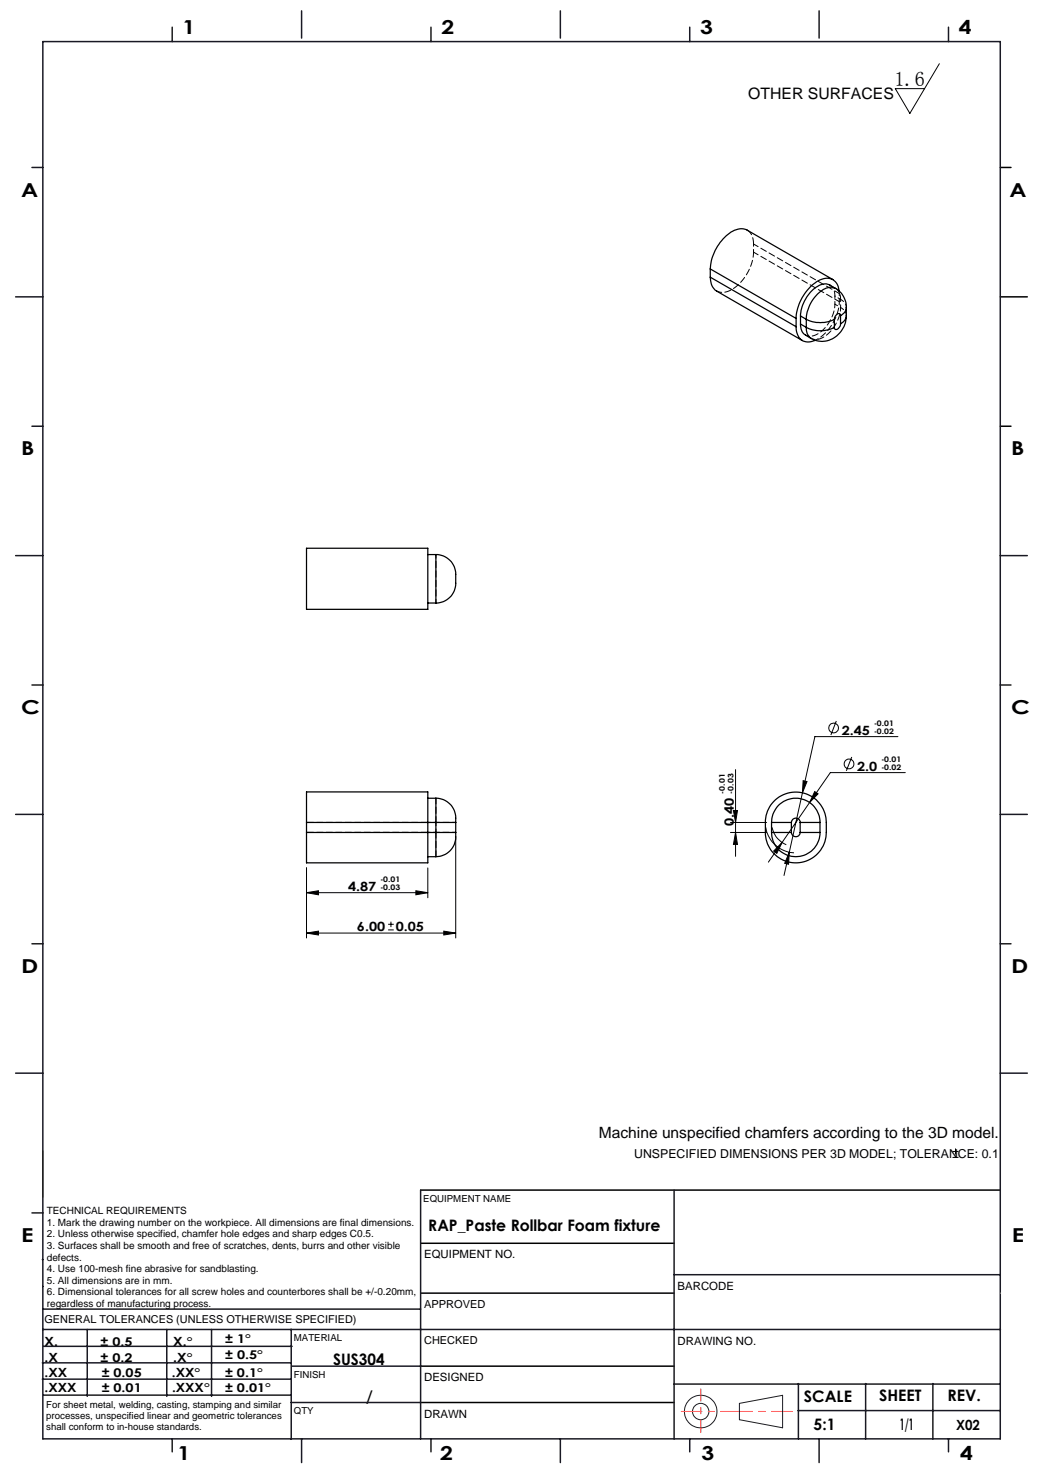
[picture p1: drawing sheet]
<svg xmlns="http://www.w3.org/2000/svg" width="210mm" height="297mm" viewBox="0 0 210 297" stroke-linecap="round" stroke-linejoin="round" font-family="sans-serif">
<g fill="none" stroke="#000" stroke-width=".2">
<path d="M188.8 12.8l-6 10-2.9-5h5.9M147.8 154.7v17.4M161.4 156.9l.8 .2-.9 2.2zM163.7 159.1l.7 .4-1.7 1.8zM168.1 144.9l-1.1 2.8M171.2 152.1l-1.1 2.8M180.4 148h-16.6l-5.2 23.3M181.9 155.3h-15l-4.2 6M61.6 179.4l2.4-.4v.8zM61.6 174.4v14.1M61.6 179.4h24.4M83.6 179l2.4 .4-2.4 .4z"/>
<path d="M86 174.4v6M91.6 168.3v20.2M146.8 167.3h7.3M146.8 165.3h7.3M147.4 162.9h.8l-.4 2.4zM147.8 167.3l.4 2.4h-.8zM153.9 166.3a6 6 0 0 0 5.7 5.1M155.2 166.3a4.7 4.7 0 0 0 2.8 3.5M157.2 169.3l-1.1 2.2-.6-.5zM157.2 169.3l-2.8 3.9M158.6 171.3l-.1 2.4-.8-.2zM158.6 171.3l-1 4.6"/>
<path d="M162.7 161.3l-5.5 8M61.6 187.5l2.4-.4v.8zM61.6 187.5h30M78 186.9h1.1M78 185.7h1.1M78.6 185.2v1.1M89.2 187.1l2.4 .4-2.4 .4zM191.4 232.6h1.2M191.4 231.4h1.2M192 230.8v1.2"/>
<circle cx="167.5" cy="146.3" r=".98"/>
<circle cx="170.6" cy="153.5" r=".98"/>
</g>
<g fill="none" stroke="#191924" stroke-width=".2">
<path d="M8.6 231.2v9.4M148.6 282l8.7-1.6v6.5l-8.7-1.6z"/>
<circle cx="140.8" cy="283.7" r="3.3"/>
<circle cx="140.8" cy="283.7" r="1.64"/>
</g>
<path d="M201 33.7h2.2M201 59.7h5.4M201 85.7h2.2M84.5 239.1h116.5M84.6 259.9h50.9M84.6 249.8h50.9M84.6 274.5h50.9M84.5 281.8h51" fill="none" stroke="#000" stroke-width=".3"/>
<path d="M136.9 283.6h22.3" fill="none" stroke="#f00" stroke-width=".2" stroke-dasharray="6.3 1.3 1.3 1.3" stroke-dashoffset="2.2"/>
<path d="M140.8 287.8v-8.7" fill="none" stroke="#f00" stroke-width=".2" stroke-dasharray="6.3 1.3 1.3 1.3" stroke-dashoffset="3.9"/>
<g fill="none" stroke="#191924" stroke-width=".3">
<path d="M8.6 8.4h192.4v280.7h-192.4zM34.6 5.5v2.9M60.6 2.2v5.5M86.6 5.5v2.9M112.6 2.2v5.5M138.6 5.5v2.9M164.6 2.2v5.5M190.6 5.5v2.9M6.4 33.7h2.2M3.1 59.7h5.5M6.4 85.7h2.2M3.1 111.7h5.5"/>
<path d="M201 111.7h5.4M6.4 137.7h2.2M201 137.7h2.2M3.1 163.7h5.5M201 163.7h5.4M6.4 189.6h2.2M201 189.6h2.2M3.1 215.6h5.5M201 215.6h5.4M84.5 239.1v50M135.5 239.1v50M6.4 243.7h2.2"/>
<path d="M8.5 253.1h.1M8.6 258.5h.1M135.5 256.1h65.5M8.5 277.1h49.9M8.5 273.9h49.9M8.6 267.2h192.4M8.6 263.1h75.9M8.8 270.5h49.9M17.5 267.2v13.4M33.5 267.2v13.4M42.5 267.2v13.4M58.5 267.2v22"/>
<path d="M58.6 274.5h26M135.5 278.1h65.5M160.4 278v11.1M174 278v11.1M187.5 278v11.1M8.8 280.3h49.7M34.6 289.1v2.6M58.5 281.8h26M60.6 289.1v4.8M86.6 289.1v2.6M112.6 289.1v4.8M138.6 289.1v2.6"/>
<path d="M160.4 283.5h40.5M164.6 289.1v4.8M190.6 289.1v2.6"/>
</g>
<path d="M201 259.9h.1" fill="none" stroke="#c0c0c0" stroke-width=".2"/>
<g fill="#000">
<path d="M61.6 179.4l2.4-.4v.8zM83.6 179l2.4 .4-2.4 .4zM61.6 187.5l2.4-.4v.8zM89.2 187.1l2.4 .4-2.4 .4zM158.6 171.3l-.9 2.2 .8 .2zM161.4 156.9l-.1 2.4 .9-2.2zM157.2 169.3l-1.7 1.7 .6 .5zM163.7 159.1l-1 2.2 1.7-1.8z"/>
<path d="M147.8 167.3l.4 2.4h-.8zM147.4 162.9h.8l-.4 2.4z"/>
</g>
<g fill="none" stroke="#000" stroke-width=".25">
<path d="M142.7 54a9.2 9.2 0 0 1 5.2-7.8 2.57 2.57 0 0 1 2.2 0l17.3 10M142.7 55.7a3.1 3.1 0 0 0 1.3 2.8l17.3 9.9M142.7 54l17.3 10M142.7 55.7l17.3 9.9M142.7 54v1.7M167.9 58a4.3 4.3 0 0 1 2.2 3.8M167.9 58l-1.1-.7a3.1 3.1 0 0 0-3.7 1.2 7.9 7.9 0 0 0-2.2 5M167.9 58a3 3 0 0 0-3.3 .8 7.5 7.5 0 0 0-2.6 5.4M168.6 58.5a2.56 2.56 0 0 0-1.4-2.4 2.56 2.56 0 0 0-2.7 .3 9.6 9.6 0 0 0-4.5 7.6M160 65.6a2.59 2.59 0 0 0 2.6 3.1l1.2-.3M160 64v1.6M160.9 65.1a2.47 2.47 0 0 0 1 2.2l1.1 .7"/>
<path d="M160.9 63.5v1.6M160.9 63.5l1.1 .7M160.9 65.1l1.1 .7M162 64.2a6.3 6.3 0 0 0 5.7 0M162 65.8a6.3 6.3 0 0 0 5.7 0M162 65.8a2.34 2.34 0 0 0 1 2.2M162 64.2v1.6M167.7 64.2v1.6M168.9 63.4a.39 .39 0 0 0-.2-.4 .39 .39 0 0 0-.4 .1l-.4 .4-.2 .7M168.9 65.1a.96 .96 0 0 1-1.1 1l-.1-.3M168.9 63.4v1.7M170.1 61.8v1.6a4.9 4.9 0 0 1-7.1 4.6"/>
<path d="M170.1 61.8a1.87 1.87 0 0 1-1.2 1.6M170.1 63.5a1.98 1.98 0 0 1-1.2 1.6M61.6 110.2h24.4v12.2h-24.4zM86 111.4h1.6M87.6 111.4v9.8M87.6 111.4a4.3 4.3 0 0 1 4 5.2 4 4 0 0 1-4 4.6M86 121.2h1.6M61.6 165.3v-6.2h24.4v14.3h-24.4v-6.1M61.6 165.3h26M61.6 167.3h26M61.6 165.3v2M86 160.4h1.6"/>
<path d="M86 172.2h1.6M87.6 160.4a4.1 4.1 0 0 1 4 4.9M87.6 165.3h4M87.6 167.3h4M87.6 160.4v4.9M87.6 167.3v4.9M87.6 165.3v2M91.6 167.3a4.1 4.1 0 0 1-4 4.9M91.6 165.3v2M155 165.3h4M155 167.3h4M155 167.3a4.9 4.9 0 0 0 4.9 4.9 4.9 4.9 0 0 0 4.9-4.9"/>
<path d="M155 165.3a4.9 4.9 0 0 1 4.9-4.9 4.9 4.9 0 0 1 4.9 4.9M155 165.3v2M155.5 161a6.1 6.1 0 0 1 6.7-1.4 6.1 6.1 0 0 1 3.9 5.7v2a6.1 6.1 0 0 1-6.2 6.1 6.1 6.1 0 0 1-6.1-6.1v-2a5.9 5.9 0 0 1 1.7-4.3zM159 167.3a.88 .88 0 0 0 .9 .8 .88 .88 0 0 0 .9-.8M159 165.3a.88 .88 0 0 1 .9-.9 .88 .88 0 0 1 .9 .9M159 165.3v2M160.8 167.3h4M160.8 165.3h4M160.8 165.3v2M164.8 165.3v2"/>
</g>
<path d="M86 165.3h-24.4M86 167.3h-24.4" fill="none" stroke="#000" stroke-width=".2" stroke-dasharray="1.3 .6" stroke-dashoffset="-.1"/>
<path d="M151.4 49v1.7M167.8 59.5v1.6M168.7 59v1.6M168.9 60.2v1.6M86 167.3h1.6M87.6 165.3h-1.6" fill="none" stroke="#000" stroke-width=".2" stroke-dasharray="1.3 .6" stroke-dashoffset=".8"/>
<path d="M167.8 61.1a7.2 7.2 0 0 1-4.4 6.4l-.8 .1-.7-.3M168.9 61.8a2 2 0 0 1 1.2 1.6M168.9 61.8a7.2 7.2 0 0 1-4.3 6.3l-.8 .1-.8-.2M170.1 61.8a2 2 0 0 0-1.2-1.6M87.6 111.4v9.8M87.6 167.3h4M91.6 165.3h-4" fill="none" stroke="#000" stroke-width=".2" stroke-dasharray="1.3 .6" stroke-dashoffset=".5"/>
<path d="M163.8 68.4a9.4 9.4 0 0 0 4.9-7.8M87.6 165.3v2" fill="none" stroke="#000" stroke-width=".2" stroke-dasharray="1.3 .6" stroke-dashoffset=".6"/>
<path d="M87.6 160.4v4.9M87.6 167.3v4.8" fill="none" stroke="#000" stroke-width=".2" stroke-dasharray="1.3 .6" stroke-dashoffset=".1"/>
<path d="M151.4 50.7a9.1 9.1 0 0 1-5.5 8l-.9 .1-1-.3M168.7 59l-17.3-10M168.7 60.6l-17.3-9.9" fill="none" stroke="#000" stroke-width=".2" stroke-dasharray="1.3 .6" stroke-dashoffset=".2"/>
<path d="M151.4 49a3.1 3.1 0 0 0-1.2-2.8M168.6 58.4l.1 .6" fill="none" stroke="#000" stroke-width=".2" stroke-dasharray="1.3 .6"/>
<path d="M166.8 57.3a2.39 2.39 0 0 1 1 2.2M167.9 57.9a2.39 2.39 0 0 1 1 2.3" fill="none" stroke="#000" stroke-width=".2" stroke-dasharray="1.3 .6" stroke-dashoffset=".3"/>
<path d="M167.8 61.1l1.1 .7M168.9 60.2l-1.1-.7" fill="none" stroke="#000" stroke-width=".2" stroke-dasharray="1.3 .6" stroke-dashoffset=".7"/>
<text font-size="4.1" x="179.8" y="17.2">1.6</text>
<g font-size="3.9">
<text x="36.7" y="6.9">1</text>
<text x="88.7" y="6.9">2</text>
<text x="140.7" y="6.9">3</text>
<text x="192.7" y="6.9">4</text>
<text x="4.2" y="39.5">A</text>
<text x="202.9" y="39.5">A</text>
<text x="4.2" y="91.5">B</text>
<text x="203.2" y="91.5">B</text>
<text x="4.2" y="143.5">C</text>
<text x="203.2" y="143.5">C</text>
<text x="4.2" y="195.5">D</text>
<text x="203.2" y="195.5">D</text>
<text x="4.2" y="249.6">E</text>
<text x="203.3" y="249.6">E</text>
<text x="35.7" y="293.4">1</text>
<text x="88.4" y="293.4">2</text>
<text x="141" y="293.4">3</text>
<text x="193" y="293.4">4</text>
</g>
<g font-size="3.2">
<text x="150.4" y="20">OTHER SURFACES</text>
<text x="86.1" y="247.3">RAP_Paste Rollbar Foam fixture</text>
<text x="67" y="274.2">SUS304</text>
<text x="73.6" y="281.8">/</text>
<text x="161.6" y="281.7">SCALE</text>
<text x="176.7" y="281.5">SHEET</text>
<text x="190.4" y="281.5">REV.</text>
<text x="163.5" y="287.3">5:1</text>
<text x="180.8" y="287.3">1/1</text>
</g>
<text font-size="3.1" x="120.4" y="228.6">Machine unspecified chamfers according to the 3D model.</text>
<text font-size="2.8" x="192.1" y="287.3">X02</text>
<g font-size="2.6">
<text x="169.2" y="147.6">2.45</text>
<text x="172.2" y="154.8">2.0</text>
<text x="147.5" y="166" transform="rotate(-90 147.5 166)">0.40</text>
<text x="69.9" y="179">4.87</text>
<text x="71.7" y="187.1">6.00</text>
<text x="79.5" y="187.1">0.05</text>
</g>
<g font-size="2.5">
<text x="127.5" y="232.8">UNSPECIFIED DIMENSIONS PER 3D MODEL; TOLERANCE: 0.1</text>
<text x="8.9" y="273.6">.X</text>
<text x="8.9" y="270.4">X.</text>
<text x="34.8" y="273.7">.X°</text>
<text x="34.8" y="270.5">X.°</text>
<text x="9" y="276.7">.XX</text>
<text x="9" y="279.7">.XXX</text>
<text x="34.5" y="276.7">.XX°</text>
<text x="34.6" y="279.8">.XXX°</text>
</g>
<g font-size="2.4">
<text x="45.2" y="270">± 1°</text>
<text x="20.2" y="270.4">± 0.5</text>
<text x="20.2" y="273.7">± 0.2</text>
<text x="45.2" y="273.2">± 0.5°</text>
<text x="20.4" y="279.7">± 0.01</text>
<text x="20.4" y="276.7">± 0.05</text>
<text x="45.2" y="276.7">± 0.1°</text>
<text x="45.2" y="279.7">± 0.01°</text>
</g>
<g font-size="2.3">
<text x="85.2" y="252.9">EQUIPMENT NO.</text>
<text x="136.2" y="259.2">BARCODE</text>
<text x="136.2" y="270.2">DRAWING NO.</text>
<text x="85.2" y="277.6">DESIGNED</text>
<text x="85.2" y="284.9">DRAWN</text>
</g>
<g font-size="2.2">
<text x="85.2" y="262.8">APPROVED</text>
<text x="8.9" y="265.9">GENERAL TOLERANCES (UNLESS OTHERWISE SPECIFIED)</text>
<text x="85.2" y="270.1">CHECKED</text>
</g>
<g font-size="2">
<text x="9.4" y="244">TECHNICAL REQUIREMENTS</text>
<text x="9.4" y="246.3">1. Mark the drawing number on the workpiece. All dimensions are final dimensions.</text>
<text x="9.4" y="248.6">2. Unless otherwise specified, chamfer hole edges and sharp edges C0.5.</text>
<text x="9.4" y="251">3. Surfaces shall be smooth and free of scratches, dents, burrs and other visible</text>
<text x="9.4" y="253.3">defects.</text>
<text x="9.4" y="255.6">4. Use 100-mesh fine abrasive for sandblasting.</text>
<text x="9.4" y="258">5. All dimensions are in mm.</text>
<text x="9.4" y="260.3">6. Dimensional tolerances for all screw holes and counterbores shall be +/-0.20mm,</text>
<text x="9.4" y="262.6">regardless of manufacturing process.</text>
</g>
<g font-size="1.9">
<text x="85.1" y="241.5">EQUIPMENT NAME</text>
<text x="59.1" y="269.5">MATERIAL</text>
<text x="59.1" y="276.9">FINISH</text>
<text x="9.3" y="282.9">For sheet metal, welding, casting, stamping and similar</text>
<text x="9.3" y="285.2">processes, unspecified linear and geometric tolerances</text>
<text x="9.3" y="287.4">shall conform to in-house standards.</text>
<text x="59.1" y="284.2">QTY</text>
</g>
<g font-size="1.5">
<text x="175.7" y="145.8">-0.01</text>
<text x="175.7" y="147.5">-0.02</text>
<text x="177.1" y="153.1">-0.01</text>
<text x="177.1" y="154.8">-0.02</text>
<text x="145.7" y="159.5" transform="rotate(-90 145.7 159.5)">-0.01</text>
<text x="147.4" y="159.5" transform="rotate(-90 147.4 159.5)">-0.03</text>
<text x="76.4" y="177.2">-0.01</text>
<text x="76.4" y="178.9">-0.03</text>
</g>
</svg>
